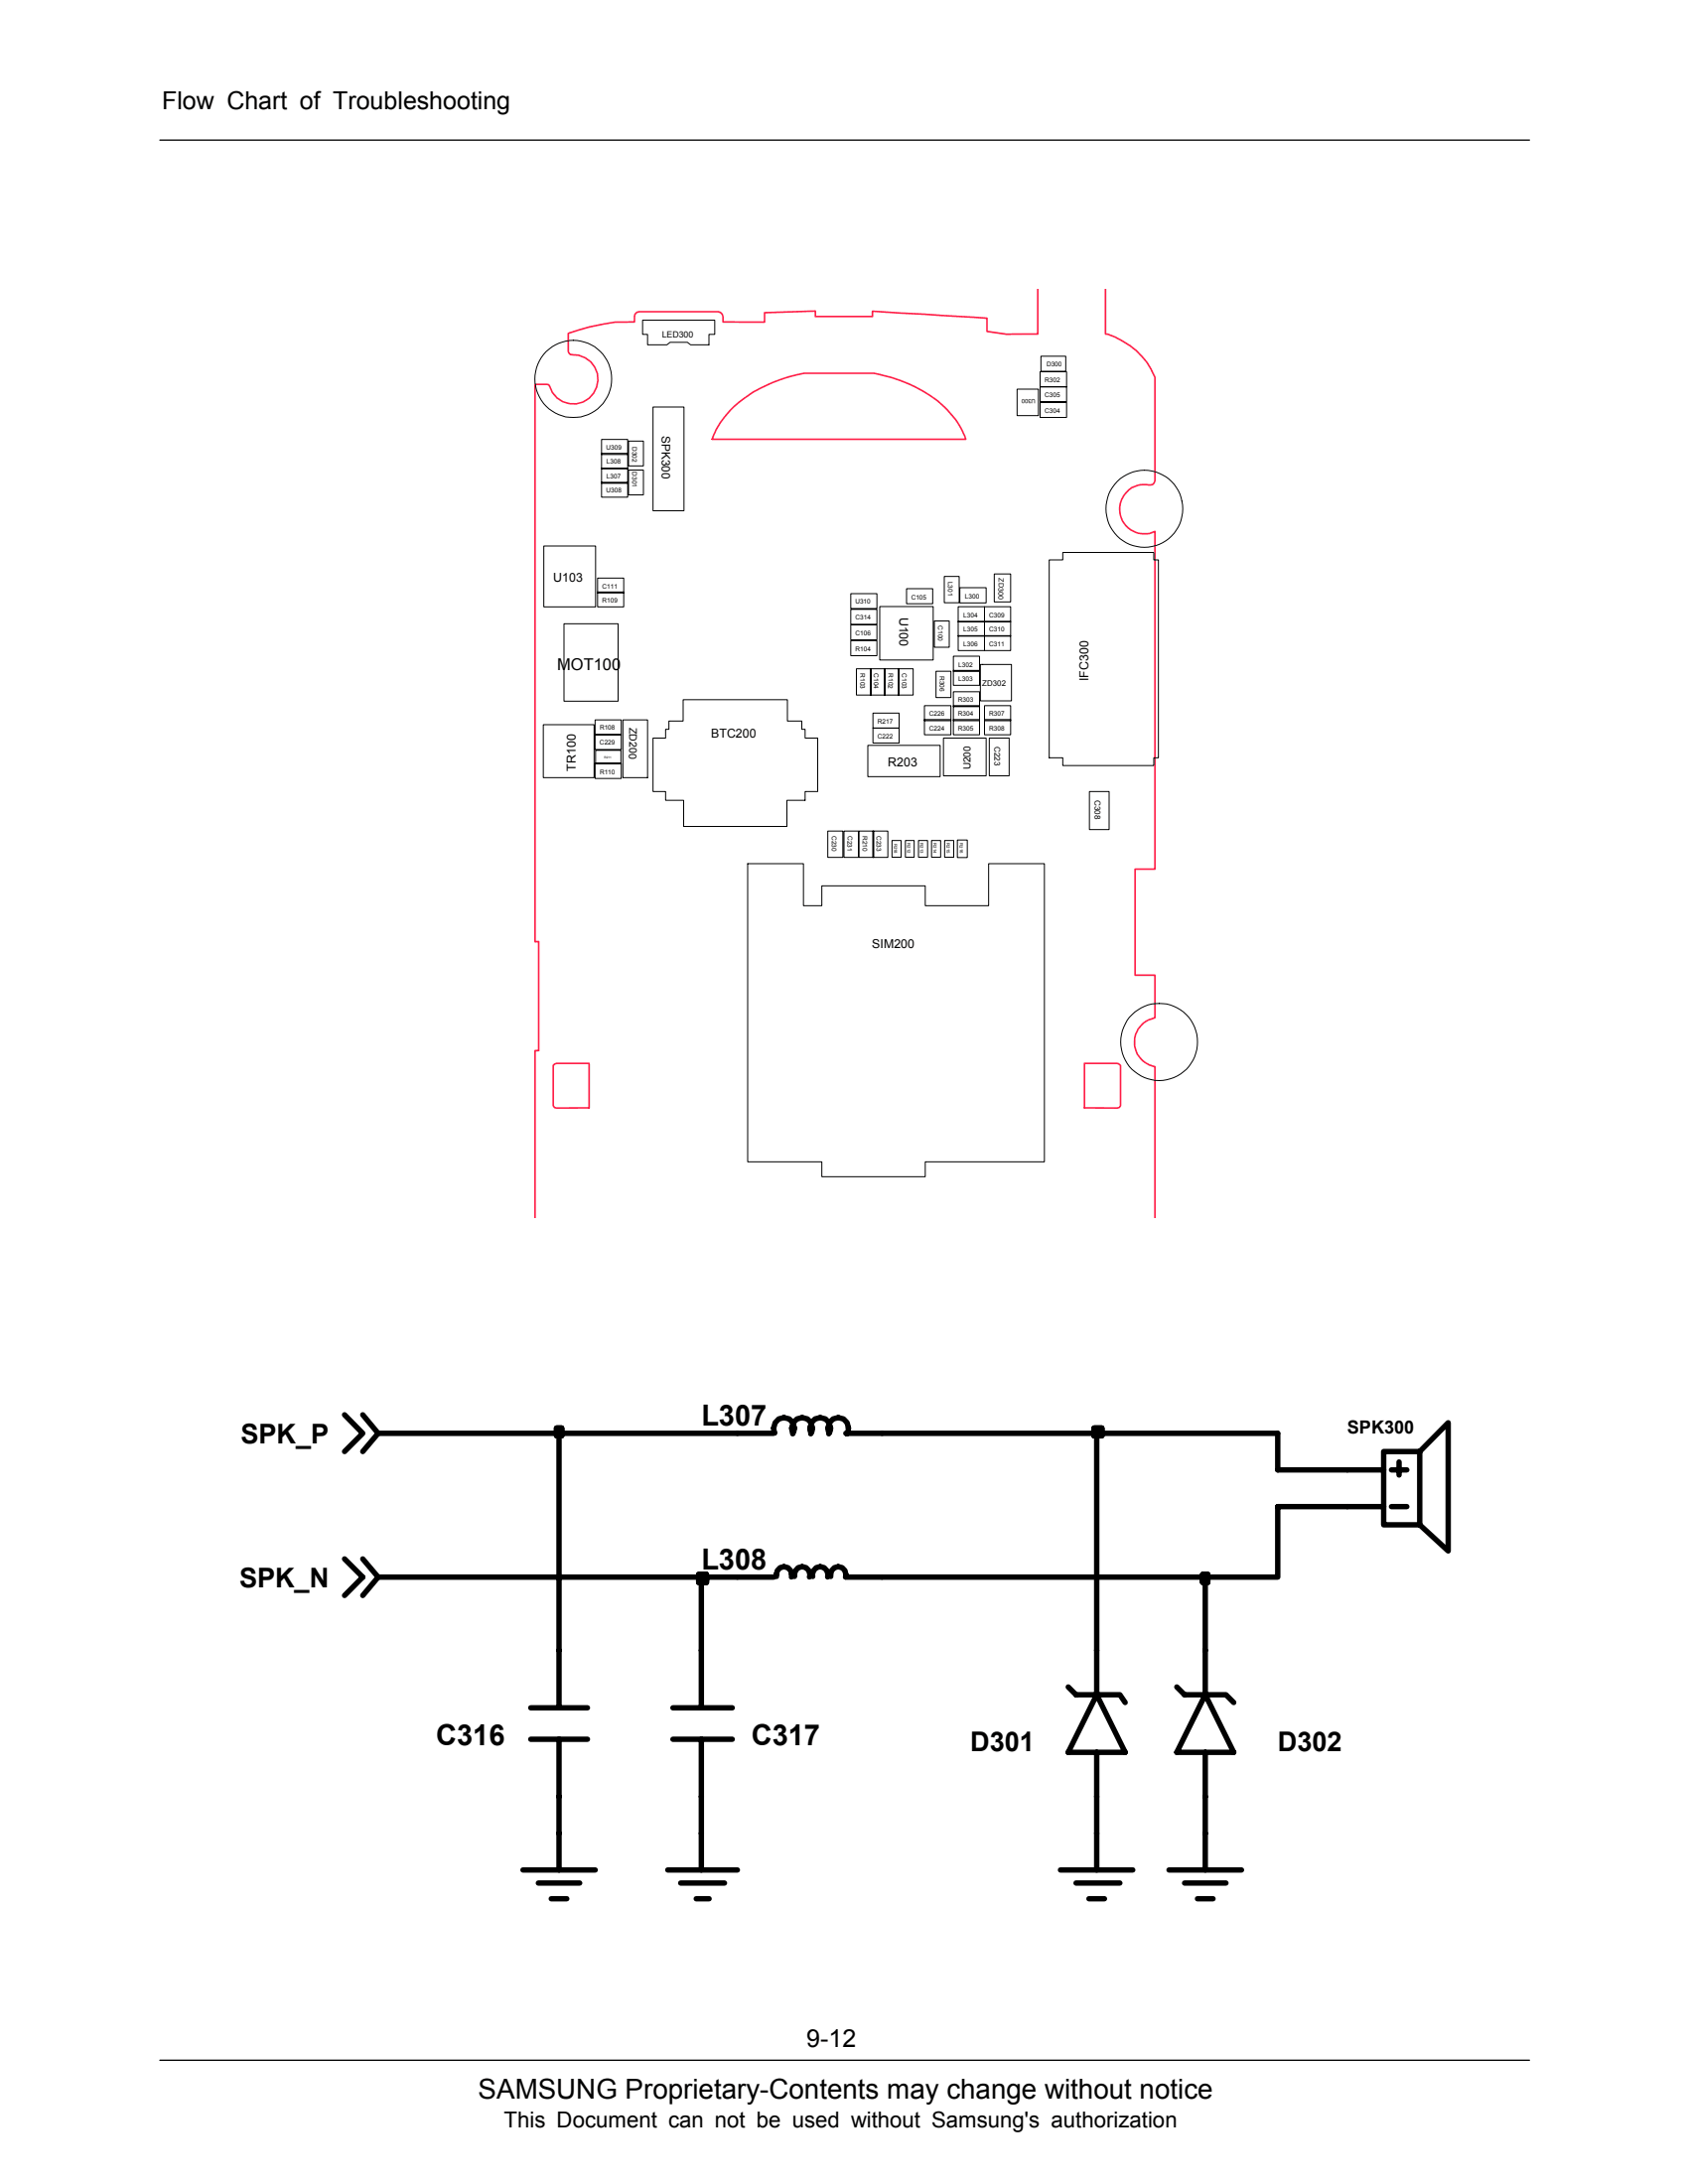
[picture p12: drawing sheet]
<svg xmlns="http://www.w3.org/2000/svg" width="216mm" height="279mm" viewBox="0 0 216 279" stroke-linecap="round" stroke-linejoin="round" font-family="sans-serif">
<path d="M20.4 263.6h175.2" fill="none" stroke="#000" stroke-width=".17"/>
<path d="M20.8 265.5h174.8v9h-174.8z" fill="#fff"/>
<path d="M20.4 17.9h175.2" fill="none" stroke="#000" stroke-width=".17"/>
<path d="M132.7 37v5.7l-4 .1-2.5-.4v-1.7l-14.6-.9v.7h-7.3v-.7l-6.5 .2v1.2h-5.3v-.7l-.1-.3-.3-.2-.3-.1h-10l-.4 .1-.2 .2v1a22.4 22.4 0 0 0-8.3 1.4l-.2 .1v2.3l.2 .3a3.8 3.8 0 0 1 2.6 1 3.2 3.2 0 0 1-.6 5 3.2 3.2 0 0 1-4.6-2l-.4-.1h-1.5v71.3h.5v13.9h-.5v21.4M141.4 37v5.7a9.5 9.5 0 0 1 6.3 5.6v13.2a.59 .59 0 0 1-.7 .5 3.2 3.2 0 0 0-3.8 3.5 3.2 3.2 0 0 0 4.5 2.5v43.2h-2.5v13.6h2.5v5.4a3.2 3.2 0 0 0-2.6 3.1 3.2 3.2 0 0 0 2.6 3.2v19.3M93.5 52.3a18 18 0 0 1 9.3-4.5h9a17.7 17.7 0 0 1 9.4 4.7 9.9 9.9 0 0 1 2.3 3.7h-32.4a10.4 10.4 0 0 1 2.4-3.9zM70.8 136.3l.4-.3h4.2v5.7l-4.2 .1-.4-.2v-.2zM138.7 136h4.2l.4 .3v5.1l-.1 .2-.3 .2-4.2-.1z" fill="none" stroke="#ff1d46" stroke-width=".21"/>
<g fill="none" stroke="#000" stroke-width=".13">
<path d="M76.9 59.9h3.4v1.9h-3.4zM76.9 58h3.4v1.9h-3.4zM76.9 56.2h3.4v1.9h-3.4zM80.4 56.4h1.9v3.2h-1.9zM82.2 41h9.2v1.8h-.7v1.3h-2.4l-.4-.3h-2.2l-.4 .3h-2.5v-1.3h-.6zM83.5 52.1h4v13.2h-4zM130.1 49.8h2.7v3.4h-2.7zM133 51.5h3.4v1.9h-3.4zM133 49.5h3.4v1.9h-3.4zM133 47.6h3.4v1.9h-3.4zM133.1 45.6h3.2v1.9h-3.2zM69.6 69.8h6.6v7.8h-6.6z"/>
<path d="M72.1 79.8h7v9.9h-7zM76.4 74h3.4v1.9h-3.4zM76.4 75.7h3.4v1.9h-3.4zM76.9 61.7h3.4v1.9h-3.4zM80.4 60.1h1.9v3.2h-1.9zM108.8 79.9h3.4v2h-3.4zM108.8 78h3.4v1.9h-3.4zM108.8 75.9h3.4v2h-3.4zM112.5 77.6h6.9v6.8h-6.9zM116 75.3h3.3v1.9h-3.3zM119.5 79.4h1.9v3.4h-1.9zM120.8 73.7h1.9v3.4h-1.9z"/>
<path d="M122.6 77.6h3.3v2h-3.3zM122.6 79.5h3.3v1.9h-3.3zM122.8 75.2h3.3v1.9h-3.3zM125.9 77.6h3.4v2h-3.4zM125.9 79.5h3.4v1.9h-3.4zM127.2 73.4h2.1v3.6h-2.1zM134.2 71.6h1.7v-.9h11.7v.9h.6v25.3h-.6v1h-11.7v-1h-1.7zM69.5 92.7h6.5v6.8h-6.5zM76.1 94h3.4v1.9h-3.4zM76.1 92.1h3.4v1.9h-3.4zM76.1 97.7h3.4v1.9h-3.4zM76.2 96h3.2v1.7h-3.2z"/>
<path d="M79.7 92.1h3.1v7.4h-3.1zM87.4 89.5h13.3v2.7h1.9v1.1h.4v1.1h1.6v6.9h-1.6v1.1h-2.4v3.3h-13.2v-3.3h-2.3v-1.1h-1.6v-6.9h1.6v-1.1h.5v-1.1h1.8zM108.8 82h3.4v1.9h-3.4zM109.5 85.6h1.9v3.3h-1.9zM111 95.4h9.2v4h-9.2zM111.3 85.6h1.9v3.3h-1.9zM111.7 93.1h3.3v2h-3.3zM111.7 91.2h3.3v2h-3.3zM113.1 85.6h1.9v3.3h-1.9zM114.9 85.6h1.9v3.3h-1.9zM118.2 92.1h3.4v1.9h-3.4zM118.2 90.3h3.4v1.9h-3.4z"/>
<path d="M119.7 85.9h1.9v3.3h-1.9zM120.7 94.4h5.4v4.9h-5.4zM121.9 83.9h3.4v2h-3.4zM121.9 85.8h3.4v1.9h-3.4zM121.9 88.5h3.4v1.9h-3.4zM121.9 90.3h3.4v1.9h-3.4zM121.9 92.1h3.4v1.9h-3.4zM122.6 81.3h3.3v1.9h-3.3zM125.4 85h4v4.7h-4zM125.9 81.3h3.4v1.9h-3.4zM125.9 90.3h3.4v1.9h-3.4zM125.9 92.1h3.4v1.9h-3.4z"/>
<path d="M126.5 94.4h2.6v4.9h-2.6zM95.6 110.5h7.2v5.4h2.3v-2.6h13.2v2.6h8.1v-5.4h7.2v38.1h-15.3v1.9h-13.2v-1.9h-9.5zM105.9 106.3h1.9v3.4h-1.9zM107.9 106.3h1.9v3.4h-1.9zM109.9 106.3h1.9v3.4h-1.9zM111.6 106.3h2v3.4h-2zM114.1 107.5h1.2v2.2h-1.2zM115.8 107.5h1.1v2.2h-1.1zM117.5 107.5h1.1v2.2h-1.1zM119.1 107.5h1.2v2.2h-1.2zM120.8 107.5h1.2v2.2h-1.2zM122.4 107.5h1.3v2.2h-1.3z"/>
<path d="M139.3 101.3h2.6v4.8h-2.6z"/>
<circle cx="73.3" cy="48.5" r="4.9"/>
<circle cx="146.4" cy="65.1" r="4.9"/>
<circle cx="148.3" cy="133.3" r="4.9"/>
</g>
<g fill="none" stroke="#000" stroke-width=".69">
<path d="M44.1 181l2.3 2.4-2.3 2.3M44.1 199.4l2.3 2.4-2.3 2.3M46.4 199.4l2 2.4M46.4 181l2 2.4-2 2.3M71.5 183.4v35.1M94.3 183.4h4.7M99.1 183.3a1.33 1.33 0 0 1 1.3-1.9 1.33 1.33 0 0 1 1 2M101.4 183.3a1.33 1.33 0 0 1 1.3-1.9 1.33 1.33 0 0 1 1 2M103.7 183.3a1.33 1.33 0 0 1 1.3-1.9 1.33 1.33 0 0 1 1 2M106 183.3a1.33 1.33 0 0 1 1.3-1.9 1.33 1.33 0 0 1 1 2M108.2 183.4h4.6M140.3 183.4v33.4"/>
<path d="M172.3 188h4.7M172.3 192.7h4.7M177 185.7h4.6v9.4h-4.6zM178 188h1.9M178 192.7h1.9M178.9 187v1.7M181.6 185.7l3.6-3.7v16.4l-3.6-3.3M48.4 201.8h41.3v16.7M48.4 201.8l-2 2.3M67.9 218.5h7.2M86.1 218.5h7.6M94.3 201.8h4.7"/>
<path d="M99.3 201.7a.99 .99 0 0 1 1-1.3 .99 .99 0 0 1 .9 1.3M101.6 201.7a.99 .99 0 0 1 1-1.3 .99 .99 0 0 1 .9 1.3M103.9 201.7a.99 .99 0 0 1 1-1.3 .99 .99 0 0 1 1 1.3M106.3 201.7a.99 .99 0 0 1 .9-1.3 .99 .99 0 0 1 .9 1.3M108.2 201.8h4.6M136.6 215.8l1 1h5.6l.7 1M140.3 216.8l3.6 7.4h-7.3zM150.5 215.8l1 1h5.3l1 1M154.2 216.8l3.6 7.4h-7.3zM154.2 201.8v15M66.9 239.2h9.2M67.9 222.5h7.2"/>
<path d="M71.5 222.5v16.7M85.4 239.2h8.9M86.1 222.5h7.6M89.7 222.5v16.7M135.6 239.2h9.3M140.3 224.2v15M149.5 239.2h9.3M154.2 224.2v15M68.9 240.9h5.2M70.5 242.9h2M87.1 240.9h5.6M89 242.9h1.7"/>
<path d="M137.6 240.9h5.6M139.3 242.9h2M151.5 240.9h5.3M153.2 242.9h2"/>
</g>
<path d="M89.4 201.4h1v1h-1z" fill="#c2c2c2"/>
<path d="M89.4 201.4h1v1h-1zM89.7 201.8h4.6M112.8 201.8h41.4" fill="none" stroke="#000" stroke-width=".69"/>
<path d="M153.8 201.4h.7v1h-.7z" fill="#c2c2c2"/>
<path d="M48.4 183.4h23.1M163.4 183.4v4.6h8.9M172.3 192.7h-8.9v9.1h-9.2M153.8 201.4h.7v1h-.7z" fill="none" stroke="#000" stroke-width=".69"/>
<path d="M71.2 182.7h.6v1h-.6z" fill="#c2c2c2"/>
<path d="M71.2 182.7h.6v1h-.6zM71.5 183.4h22.8M112.8 183.4h27.5" fill="none" stroke="#000" stroke-width=".69"/>
<path d="M139.9 182.7h1v1h-1z" fill="#c2c2c2"/>
<path d="M139.9 182.7h1v1h-1zM140.3 183.4h23.1" fill="none" stroke="#000" stroke-width=".69"/>
<g font-size="3.7">
<text x="89.7" y="182.4">L307</text>
<text x="89.7" y="200.8">L308</text>
<text x="55.8" y="223.2">C316</text>
<text x="96.1" y="223.2">C317</text>
</g>
<g font-size="3.5">
<text x="30.8" y="184.6">SPK_P</text>
<text x="30.6" y="203">SPK_N</text>
<text x="124.1" y="224">D301</text>
<text x="163.4" y="224">D302</text>
<text x="61.2" y="268.5">SAMSUNG Proprietary-Contents may change without notice</text>
</g>
<g font-size="3.2">
<text x="20.7" y="14">Flow Chart of Troubleshooting</text>
<text x="103.2" y="261.9">9-12</text>
</g>
<text font-size="2.8" x="64.5" y="272.1">This Document can not be used without Samsung's authorization</text>
<text font-size="2.3" x="172.3" y="183.4">SPK300</text>
<text font-size="2.1" x="71.3" y="85.7">MOT100</text>
<g font-size="1.6">
<text x="70.8" y="74.4">U103</text>
<text x="115" y="78.9" transform="rotate(90 115 78.9)">U100</text>
<text x="139.2" y="87.1" transform="rotate(-90 139.2 87.1)">IFC300</text>
<text x="91" y="94.4">BTC200</text>
<text x="73.7" y="98.6" transform="rotate(-90 73.7 98.6)">TR100</text>
<text x="113.6" y="98.1">R203</text>
<text x="111.5" y="121.3">SIM200</text>
</g>
<text font-size="1.5" x="84.6" y="55.8" transform="rotate(90 84.6 55.8)">SPK300</text>
<g font-size="1.3">
<text x="80.5" y="93.1" transform="rotate(90 80.5 93.1)">ZD200</text>
<text x="124.1" y="98.5" transform="rotate(-90 124.1 98.5)">U200</text>
</g>
<text font-size="1.1" x="84.7" y="43.1">LED300</text>
<g font-size="1">
<text x="125.6" y="87.8">ZD302</text>
<text x="127.2" y="95.5" transform="rotate(90 127.2 95.5)">C223</text>
<text x="140" y="102.3" transform="rotate(90 140 102.3)">C308</text>
</g>
<text font-size=".9" x="127.7" y="73.9" transform="rotate(90 127.7 73.9)">ZD300</text>
<g font-size=".8">
<text x="133.9" y="46.9">D300</text>
<text x="133.6" y="52.8">C304</text>
<text x="133.6" y="50.8">C305</text>
<text x="133.6" y="48.9">R302</text>
<text x="77.5" y="57.6">U309</text>
<text x="77.6" y="59.4">L308</text>
<text x="80.9" y="57.2" transform="rotate(90 80.9 57.2)">D302</text>
<text x="77.5" y="63">U308</text>
<text x="77.6" y="61.2">L307</text>
<text x="80.9" y="60.4" transform="rotate(90 80.9 60.4)">D301</text>
<text x="77" y="75.3">C111</text>
<text x="77" y="77">R109</text>
<text x="109.4" y="77.3">U310</text>
<text x="116.5" y="76.6">C105</text>
<text x="121.3" y="74.4" transform="rotate(90 121.3 74.4)">L301</text>
<text x="123.4" y="76.5">L300</text>
<text x="109.4" y="81.3">C106</text>
<text x="109.4" y="79.3">C314</text>
<text x="109.4" y="83.3">R104</text>
<text x="120" y="80" transform="rotate(90 120 80)">C100</text>
<text x="123.2" y="79">L304</text>
<text x="123.2" y="80.8">L305</text>
<text x="123.2" y="82.7">L306</text>
<text x="126.5" y="79">C309</text>
<text x="126.5" y="80.8">C310</text>
<text x="126.5" y="82.7">C311</text>
<text x="110" y="86.1" transform="rotate(90 110 86.1)">R103</text>
<text x="111.8" y="86.1" transform="rotate(90 111.8 86.1)">C104</text>
<text x="113.6" y="86.1" transform="rotate(90 113.6 86.1)">R102</text>
<text x="115.4" y="86.1" transform="rotate(90 115.4 86.1)">C103</text>
<text x="120.2" y="86.5" transform="rotate(90 120.2 86.5)">R306</text>
<text x="122.5" y="89.8">R303</text>
<text x="122.6" y="85.3">L302</text>
<text x="122.6" y="87.1">L303</text>
<text x="76.7" y="95.3">C229</text>
<text x="76.7" y="93.4">R108</text>
<text x="112.2" y="92.6">R217</text>
<text x="112.2" y="94.5">C222</text>
<text x="118.9" y="93.4">C224</text>
<text x="118.9" y="91.6">C226</text>
<text x="122.5" y="91.6">R304</text>
<text x="122.5" y="93.4">R305</text>
<text x="126.5" y="91.6">R307</text>
<text x="126.5" y="93.4">R308</text>
<text x="76.7" y="99">R110</text>
<text x="106.4" y="106.9" transform="rotate(90 106.4 106.9)">C230</text>
<text x="108.4" y="106.9" transform="rotate(90 108.4 106.9)">C231</text>
<text x="110.3" y="106.9" transform="rotate(90 110.3 106.9)">R210</text>
<text x="112.1" y="106.9" transform="rotate(90 112.1 106.9)">C233</text>
</g>
<text font-size=".7" x="132.4" y="51.1" transform="rotate(-180 132.4 51.1)">U300</text>
<g font-size=".5">
<text x="114.4" y="107.9" transform="rotate(90 114.4 107.9)">R218</text>
<text x="116.1" y="107.9" transform="rotate(90 116.1 107.9)">R212</text>
<text x="117.7" y="107.9" transform="rotate(90 117.7 107.9)">R213</text>
<text x="119.4" y="107.9" transform="rotate(90 119.4 107.9)">R214</text>
<text x="121.1" y="107.9" transform="rotate(90 121.1 107.9)">R215</text>
<text x="122.8" y="107.9" transform="rotate(90 122.8 107.9)">R216</text>
</g>
<text font-size=".4" x="77.3" y="97">R211</text>
</svg>
